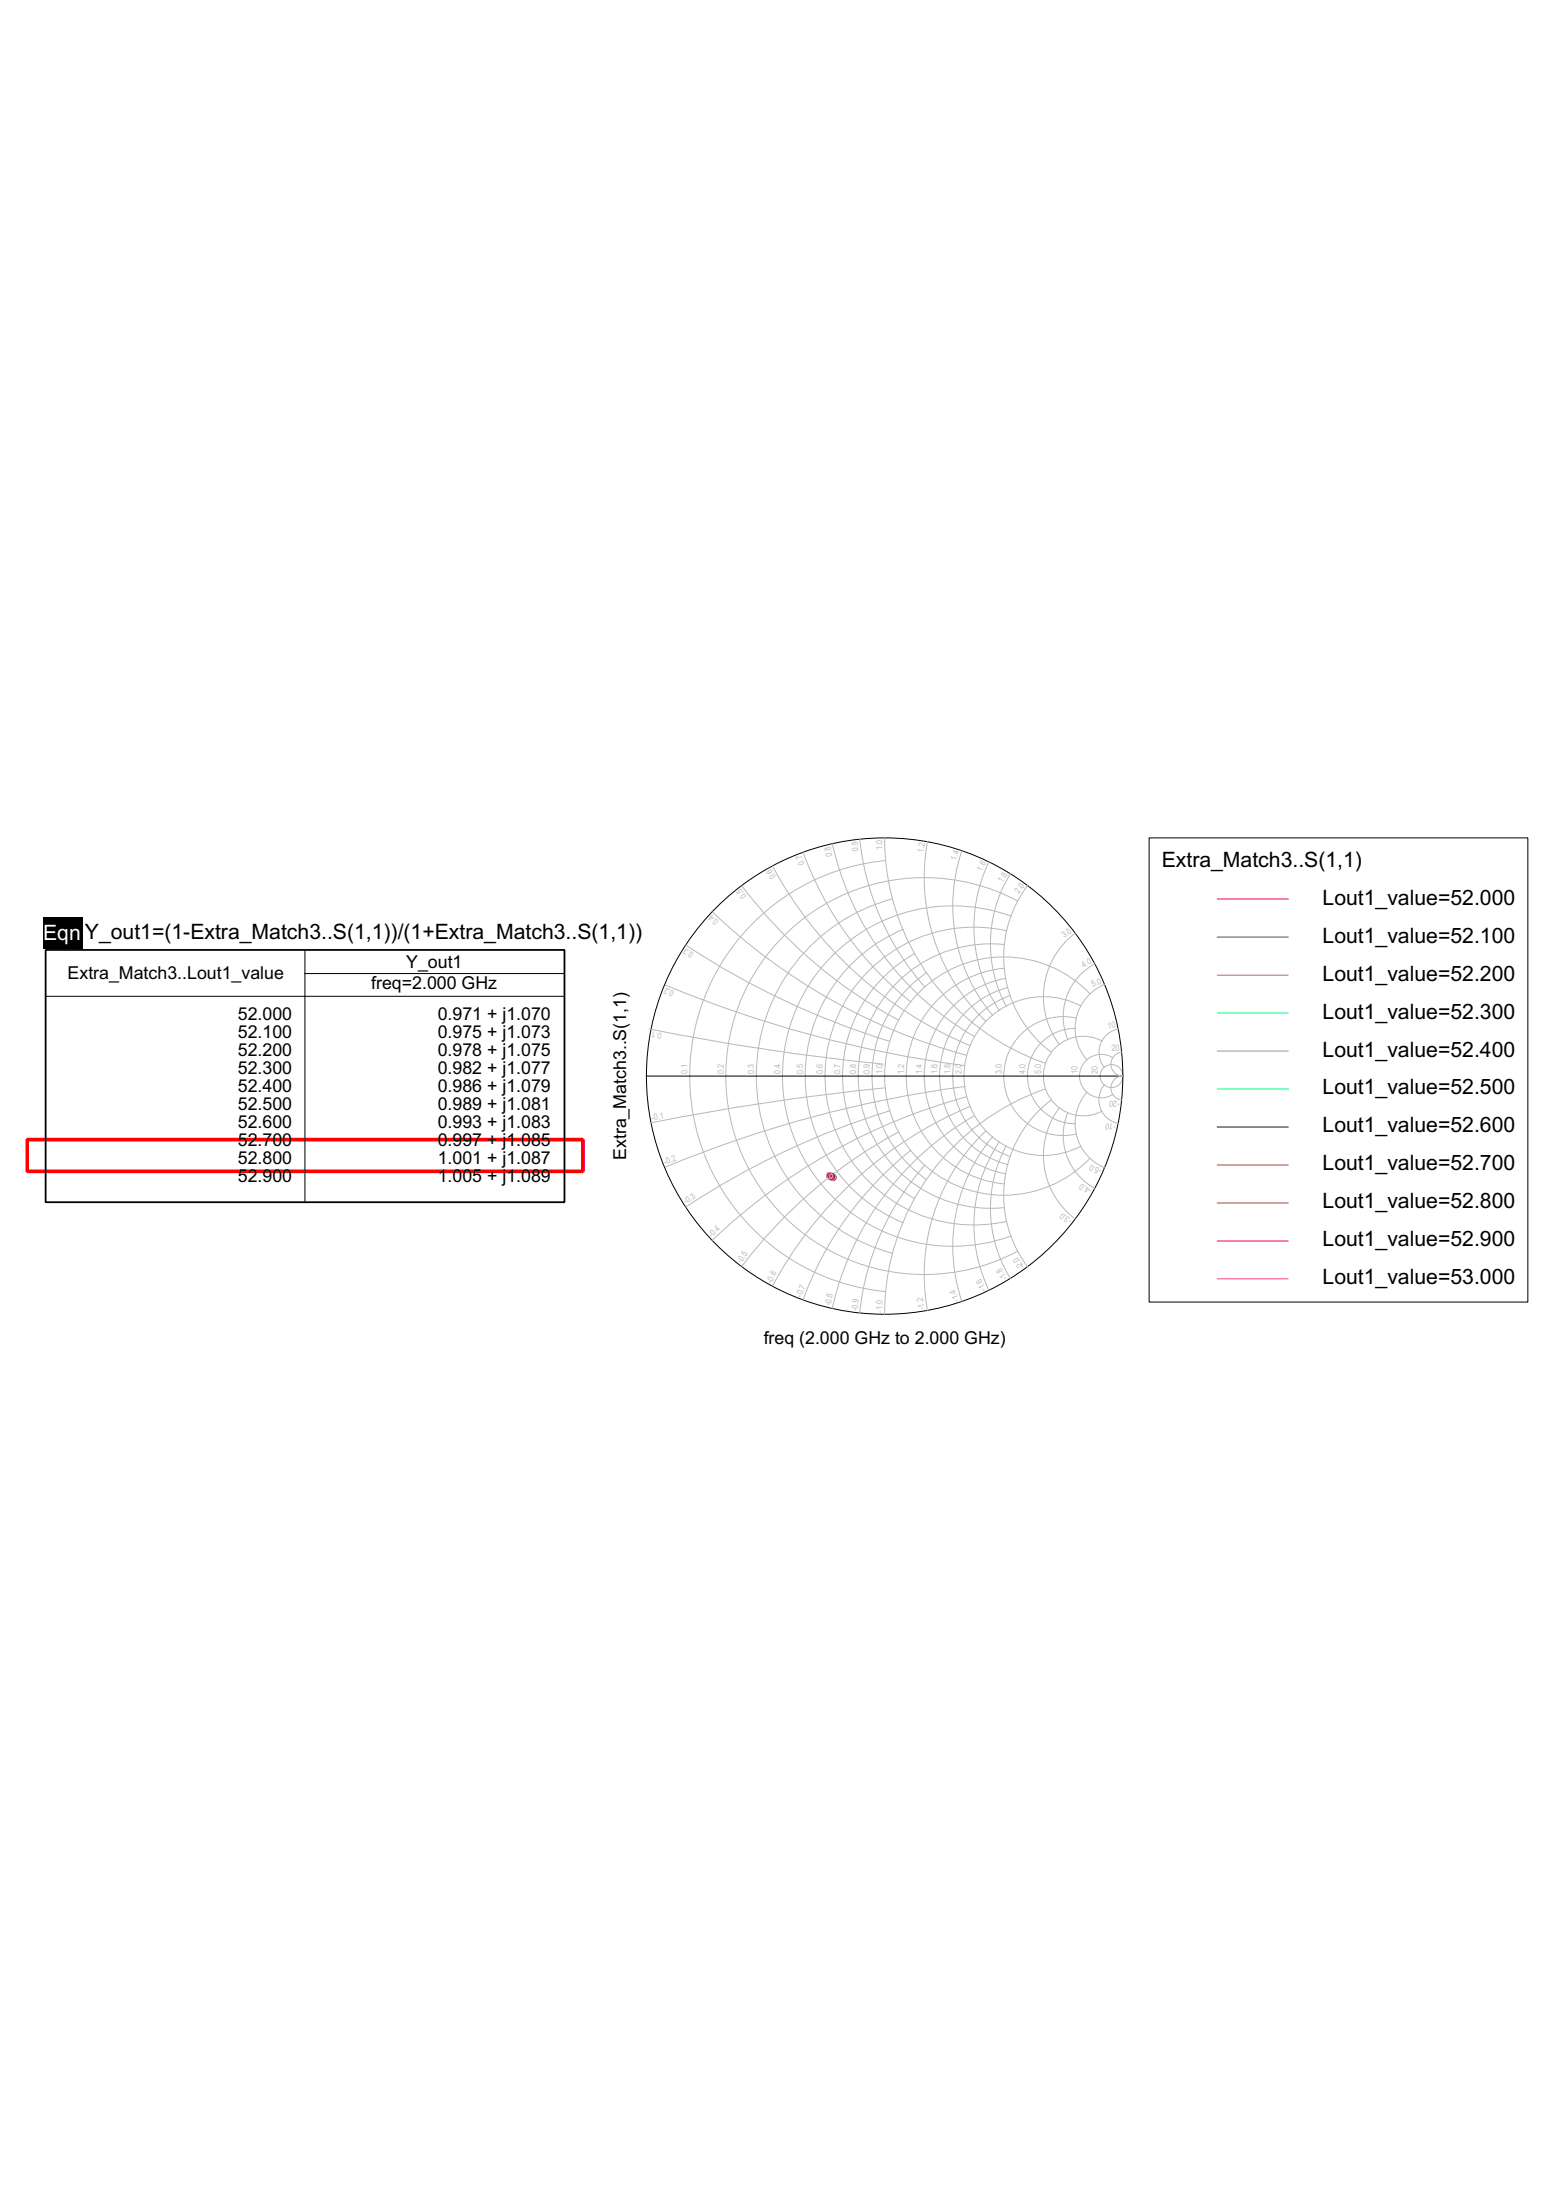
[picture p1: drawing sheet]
<svg xmlns="http://www.w3.org/2000/svg" width="210mm" height="297mm" viewBox="0 0 210 297" stroke-linecap="round" stroke-linejoin="round" font-family="sans-serif">
<path d="M3.7 153.9h75v4.3h-75z" fill="none" stroke="#f00" stroke-width=".48"/>
<path d="M5.8 123.9h5.4v4.2h-5.4z" fill="#000"/>
<path d="M6.2 128.3h70v34h-70z" fill="none" stroke="#000" stroke-width=".24"/>
<g fill="none" stroke="#000" stroke-width=".13">
<path d="M6.3 134.5h69.8M41.2 128.4v33.8M41.2 131.4h34.9M87.3 145.3h64.3"/>
<circle cx="119.4" cy="145.3" r="32.2"/>
</g>
<g fill="none" stroke="#b8b8b8" stroke-width=".13">
<path d="M100.2 119.6a64.6 64.6 0 0 0 21.1 18.1M104.3 117a53.8 53.8 0 0 0 26.6 24.2M108.4 115.1a46 46 0 0 0 14.5 20.2M112.4 113.9a40.3 40.3 0 0 0 19.1 26.1M116.1 113.3a35.6 35.6 0 0 0 8.7 19.9M119.4 113.1a32.2 32.2 0 0 0 21.7 30.5M119.5 116.2a29.2 29.2 0 0 0-26.4 29.1 29.2 29.2 0 0 0 26.4 29.1M125.2 113.6a26.8 26.8 0 0 0 7.9 24.3M129.8 114.9a23 23 0 0 0 4.2 22.2M133.5 116.4a20.1 20.1 0 0 0 1.4 20M136.4 118a17.9 17.9 0 0 0-.6 17.8M138.7 119.6a16.1 16.1 0 0 0 3.2 22.5"/>
<path d="M87.6 138.9a321 321 0 0 0 31.6 4.8M89.8 133a159.6 159.6 0 0 0 40.4 10.9M92.6 127.6a106.7 106.7 0 0 0 27.5 13M96.2 123.2a80.2 80.2 0 0 0 34.3 19.3M120.5 121.4a24.8 24.8 0 0 0-18.4 23.9 24.8 24.8 0 0 0 18.4 23.9M121.9 125.5a21.4 21.4 0 0 0-13.2 19.8 21.4 21.4 0 0 0 13.2 19.8M123.4 128.8a18.9 18.9 0 0 0 0 33M125.1 131.3a16.9 16.9 0 0 0 0 27.9M135.6 130.7a14.6 14.6 0 0 0-13.3 14.6 14.6 14.6 0 0 0 13.2 14.6M135.6 127.5a17.9 17.9 0 0 0-19.8 17.8 17.9 17.9 0 0 0 19.8 17.7M135.7 132.1a13.4 13.4 0 0 0-10.9 13.2 13.4 13.4 0 0 0 10.9 13.2M135.9 125.7a20.1 20.1 0 0 0-24.5 19.6 20.1 20.1 0 0 0 24.5 19.6"/>
<path d="M136 133.3a12.4 12.4 0 0 0-9.2 12 12.4 12.4 0 0 0 9.2 11.9M136.4 134.4a11.5 11.5 0 0 0-7.8 10.9 11.5 11.5 0 0 0 7.7 10.8M136.5 123.7a23 23 0 0 0-30.9 21.6 23 23 0 0 0 30.9 21.6M137.4 121.6a26.8 26.8 0 0 0-39.4 23.7 26.8 26.8 0 0 0 39.4 23.6M145.1 126a10.7 10.7 0 0 0-2.1 15M145.1 138.9a6.4 6.4 0 0 0-6.4 6.4 6.4 6.4 0 0 0 6.4 6.4M145.3 137.5a8 8 0 0 0-9.8 7.8 8 8 0 0 0 9.8 7.8M145.9 135.8a10.7 10.7 0 0 0-15.8 9.5 10.7 10.7 0 0 0 15.8 9.5M147.1 134.2a16.1 16.1 0 0 0-22.9-.4 16.1 16.1 0 0 0 0 23 16.1 16.1 0 0 0 22.9-.4M147.8 130.1a8.1 8.1 0 0 0-3.7 10.3M149.1 132.9a6.4 6.4 0 0 0-2.4 10.2M150.9 138.9a3.2 3.2 0 0 0-1.8 5.2"/>
<path d="M119.3 146.9a321.2 321.2 0 0 0-31.6 4.7M120.1 150a106.7 106.7 0 0 0-27.5 13M121.3 152.8a64.6 64.6 0 0 0-21.1 18.1M122.9 155.3a46 46 0 0 0-14.5 20.2M124.8 157.3a35.6 35.6 0 0 0-8.8 19.9M130.2 146.7a159.7 159.7 0 0 0-40.4 10.9M130.5 148.1a80.3 80.3 0 0 0-34.3 19.3M130.9 149.4a53.8 53.8 0 0 0-26.6 24.2M131.5 150.6a40.3 40.3 0 0 0-19.2 26M133.1 152.7a26.8 26.8 0 0 0-7.9 24.2M134 153.5a23 23 0 0 0-4.2 22.2M134.9 154.2a20.1 20.1 0 0 0-1.4 20"/>
<path d="M135.8 154.7a17.9 17.9 0 0 0 .6 17.9M141.1 147a32.2 32.2 0 0 0-21.7 30.4M141.9 148.5a16.1 16.1 0 0 0-3.2 22.5M143 149.6a10.7 10.7 0 0 0 2.1 15M144.1 150.2a8.1 8.1 0 0 0 3.7 10.2M146.7 147.5a6.4 6.4 0 0 0 2.4 10.2M148.7 140.6a5.4 5.4 0 0 0-7.9 4.7 5.4 5.4 0 0 0 7.9 4.7M149.1 146.5a3.2 3.2 0 0 0 1.8 5.2M150.2 142.8a2.93 2.93 0 0 0-4.5 2.5 2.93 2.93 0 0 0 4.5 2.5M151.4 142.1a1.61 1.61 0 0 0-1.4 1.7 1.61 1.61 0 0 0 1.6 1.5 1.61 1.61 0 0 0-1.6 1.5 1.61 1.61 0 0 0 1.4 1.7"/>
<circle cx="150" cy="145.3" r="1.54"/>
</g>
<circle cx="112.4" cy="159" r=".14" fill="#f00"/>
<circle cx="112.4" cy="159" r=".43" fill="none" stroke="#f00" stroke-width=".13"/>
<circle cx="112.4" cy="158.9" r=".14" fill="#00f"/>
<circle cx="112.4" cy="158.9" r=".43" fill="none" stroke="#00f" stroke-width=".13"/>
<circle cx="112.4" cy="158.9" r=".14" fill="#f0f"/>
<circle cx="112.4" cy="158.9" r=".43" fill="none" stroke="#f0f" stroke-width=".13"/>
<circle cx="112.3" cy="158.9" r=".14" fill="#0ff"/>
<circle cx="112.3" cy="158.9" r=".43" fill="none" stroke="#0ff" stroke-width=".13"/>
<circle cx="112.3" cy="158.9" r=".14" fill="#7b68ee"/>
<circle cx="112.3" cy="158.9" r=".43" fill="none" stroke="#7b68ee" stroke-width=".13"/>
<circle cx="112.2" cy="158.9" r=".14" fill="#0f0"/>
<circle cx="112.2" cy="158.9" r=".43" fill="none" stroke="#0f0" stroke-width=".13"/>
<circle cx="112.2" cy="158.8" r=".14" fill="#006400"/>
<circle cx="112.2" cy="158.8" r=".43" fill="none" stroke="#006400" stroke-width=".13"/>
<circle cx="112.1" cy="158.8" r=".14" fill="#cd5c5c"/>
<circle cx="112.1" cy="158.8" r=".43" fill="none" stroke="#cd5c5c" stroke-width=".13"/>
<circle cx="112.1" cy="158.8" r=".14" fill="#a0522d"/>
<circle cx="112.1" cy="158.8" r=".43" fill="none" stroke="#a0522d" stroke-width=".13"/>
<circle cx="112" cy="158.8" r=".14" fill="#ff1493"/>
<circle cx="112" cy="158.8" r=".43" fill="none" stroke="#ff1493" stroke-width=".13"/>
<circle cx="112" cy="158.7" r=".14" fill="#f0f"/>
<g fill="none" stroke="#f0f" stroke-width=".13">
<path d="M164.3 131.7h9.6M164.3 172.7h9.6"/>
<circle cx="112" cy="158.7" r=".43"/>
</g>
<path d="M164.3 121.4h9.6" fill="none" stroke="#f00" stroke-width=".13"/>
<path d="M164.3 126.5h9.6" fill="none" stroke="#00f" stroke-width=".13"/>
<path d="M164.3 136.8h9.6" fill="none" stroke="#0ff" stroke-width=".13"/>
<path d="M164.3 141.9h9.6" fill="none" stroke="#7b68ee" stroke-width=".13"/>
<path d="M164.3 147h9.6" fill="none" stroke="#0f0" stroke-width=".13"/>
<path d="M164.3 152.2h9.6" fill="none" stroke="#006400" stroke-width=".13"/>
<path d="M164.3 157.3h9.6" fill="none" stroke="#cd5c5c" stroke-width=".13"/>
<path d="M164.3 162.4h9.6" fill="none" stroke="#a0522d" stroke-width=".13"/>
<path d="M164.3 167.6h9.6" fill="none" stroke="#ff1493" stroke-width=".13"/>
<path d="M155.1 113.1h51.1v62.7h-51.1z" fill="none" stroke="#000" stroke-width=".13"/>
<g font-size="2.9">
<text x="156.8" y="117">Extra_Match3..S(1,1)</text>
<text x="178.5" y="122.1">Lout1_value=52.000</text>
<text x="11.5" y="126.7">Y_out1=(1-Extra_Match3..S(1,1))/(1+Extra_Match3..S(1,1))</text>
<text x="178.5" y="127.3">Lout1_value=52.100</text>
<text x="178.5" y="132.4">Lout1_value=52.200</text>
<text x="178.5" y="137.5">Lout1_value=52.300</text>
<text x="178.5" y="142.6">Lout1_value=52.400</text>
<text x="178.5" y="147.8">Lout1_value=52.500</text>
<text x="178.5" y="152.9">Lout1_value=52.600</text>
<text x="178.5" y="158">Lout1_value=52.700</text>
<text x="178.5" y="163.2">Lout1_value=52.800</text>
<text x="178.5" y="168.3">Lout1_value=52.900</text>
<text x="178.5" y="173.4">Lout1_value=53.000</text>
</g>
<text font-size="2.9" fill="#fff" x="5.8" y="126.9">Eqn</text>
<g font-size="2.4">
<text x="54.8" y="130.6">Y_out1</text>
<text x="9.1" y="132.2">Extra_Match3..Lout1_value</text>
<text x="32.1" y="137.8">52.000</text>
<text x="50.1" y="133.5">freq=2.000 GHz</text>
<text x="59.1" y="137.8">0.971 + j1.070</text>
<text x="32.1" y="140.2">52.100</text>
<text x="32.1" y="142.6">52.200</text>
<text x="59.1" y="140.2">0.975 + j1.073</text>
<text x="59.1" y="142.6">0.978 + j1.075</text>
<text x="32.1" y="145">52.300</text>
<text x="32.1" y="147.5">52.400</text>
<text x="32.1" y="149.9">52.500</text>
<text x="59.1" y="145">0.982 + j1.077</text>
<text x="59.1" y="147.5">0.986 + j1.079</text>
<text x="59.1" y="149.9">0.989 + j1.081</text>
<text x="32.1" y="152.3">52.600</text>
<text x="32.1" y="154.7">52.700</text>
<text x="59.1" y="152.3">0.993 + j1.083</text>
<text x="59.1" y="154.7">0.997 + j1.085</text>
<text x="32.1" y="157.1">52.800</text>
<text x="32.1" y="159.5">52.900</text>
<text x="59.1" y="157.1">1.001 + j1.087</text>
<text x="59.1" y="159.5">1.005 + j1.089</text>
<text x="84.5" y="156.6" transform="rotate(-90 84.5 156.6)">Extra_Match3..S(1,1)</text>
<text x="103.1" y="181.4">freq (2.000 GHz to 2.000 GHz)</text>
</g>
<g font-size="1.2" fill="#b8b8b8">
<text x="104.8" y="118.4" transform="rotate(-118 104.8 118.4)">0.6</text>
<text x="108.6" y="116.6" transform="rotate(-110 108.6 116.6)">0.7</text>
<text x="112.4" y="115.5" transform="rotate(-103 112.4 115.5)">0.8</text>
<text x="115.9" y="114.9" transform="rotate(-96 115.9 114.9)">0.9</text>
<text x="119.1" y="114.7" transform="rotate(-90 119.1 114.7)">1.0</text>
<text x="124.6" y="115.2" transform="rotate(-80 124.6 115.2)">1.2</text>
<text x="129.1" y="116.3" transform="rotate(-71 129.1 116.3)">1.4</text>
<text x="132.6" y="117.7" transform="rotate(-64 132.6 117.7)">1.6</text>
<text x="135.3" y="119.2" transform="rotate(-58 135.3 119.2)">1.8</text>
<text x="97.1" y="124.4" transform="rotate(-136 97.1 124.4)">0.4</text>
<text x="100.8" y="121" transform="rotate(-127 100.8 121)">0.5</text>
<text x="137.5" y="120.7" transform="rotate(-53 137.5 120.7)">2.0</text>
<text x="93.7" y="128.7" transform="rotate(-147 93.7 128.7)">0.3</text>
<text x="143.7" y="126.7" transform="rotate(-37 143.7 126.7)">3.0</text>
<text x="146.3" y="130.6" transform="rotate(-28 146.3 130.6)">4.0</text>
<text x="91.1" y="133.8" transform="rotate(-157 91.1 133.8)">0.2</text>
<text x="147.5" y="133.3" transform="rotate(-23 147.5 133.3)">5.0</text>
<text x="89.4" y="139.5" transform="rotate(-169 89.4 139.5)">0.1</text>
<text x="149.6" y="138.9" transform="rotate(-11 149.6 138.9)">10</text>
<text x="150.1" y="141.9" transform="rotate(-6 150.1 141.9)">20</text>
<text x="92.8" y="145.1" transform="rotate(-90 92.8 145.1)">0.1</text>
<text x="97.7" y="145.1" transform="rotate(-90 97.7 145.1)">0.2</text>
<text x="101.8" y="145.1" transform="rotate(-90 101.8 145.1)">0.3</text>
<text x="105.3" y="145.1" transform="rotate(-90 105.3 145.1)">0.4</text>
<text x="108.4" y="145.1" transform="rotate(-90 108.4 145.1)">0.5</text>
<text x="111.1" y="145.1" transform="rotate(-90 111.1 145.1)">0.6</text>
<text x="113.5" y="145.1" transform="rotate(-90 113.5 145.1)">0.7</text>
<text x="115.6" y="145.1" transform="rotate(-90 115.6 145.1)">0.8</text>
<text x="117.4" y="145.1" transform="rotate(-90 117.4 145.1)">0.9</text>
<text x="119.1" y="145.1" transform="rotate(-90 119.1 145.1)">1.0</text>
<text x="122" y="145.1" transform="rotate(-90 122 145.1)">1.2</text>
<text x="124.5" y="145.1" transform="rotate(-90 124.5 145.1)">1.4</text>
<text x="126.6" y="145.1" transform="rotate(-90 126.6 145.1)">1.6</text>
<text x="128.3" y="145.1" transform="rotate(-90 128.3 145.1)">1.8</text>
<text x="129.8" y="145.1" transform="rotate(-90 129.8 145.1)">2.0</text>
<text x="135.2" y="145.1" transform="rotate(-90 135.2 145.1)">3.0</text>
<text x="138.4" y="145.1" transform="rotate(-90 138.4 145.1)">4.0</text>
<text x="140.6" y="145.1" transform="rotate(-90 140.6 145.1)">5.0</text>
<text x="145.4" y="145.1" transform="rotate(-90 145.4 145.1)">10</text>
<text x="148.2" y="145.1" transform="rotate(-90 148.2 145.1)">20</text>
<text x="151.1" y="148.7" transform="rotate(-174 151.1 148.7)">-20</text>
<text x="88" y="151.3" transform="rotate(-11 88 151.3)">-0.1</text>
<text x="150.7" y="151.9" transform="rotate(-169 150.7 151.9)">-10</text>
<text x="89.8" y="157.3" transform="rotate(-23 89.8 157.3)">-0.2</text>
<text x="147.4" y="160.6" transform="rotate(-152 147.4 160.6)">-4.0</text>
<text x="148.8" y="157.8" transform="rotate(-157 148.8 157.8)">-5.0</text>
<text x="92.6" y="162.6" transform="rotate(-33 92.6 162.6)">-0.3</text>
<text x="96.1" y="167.1" transform="rotate(-44 96.1 167.1)">-0.4</text>
<text x="144.8" y="164.7" transform="rotate(-143 144.8 164.7)">-3.0</text>
<text x="100" y="170.7" transform="rotate(-53 100 170.7)">-0.5</text>
<text x="104.1" y="173.3" transform="rotate(-62 104.1 173.3)">-0.6</text>
<text x="136" y="172.6" transform="rotate(-122 136 172.6)">-1.8</text>
<text x="138.3" y="171" transform="rotate(-127 138.3 171)">-2.0</text>
<text x="108.2" y="175.2" transform="rotate(-70 108.2 175.2)">-0.7</text>
<text x="112.1" y="176.4" transform="rotate(-77 112.1 176.4)">-0.8</text>
<text x="115.8" y="177" transform="rotate(-84 115.8 177)">-0.9</text>
<text x="119.1" y="177.2" transform="rotate(-90 119.1 177.2)">-1.0</text>
<text x="124.9" y="176.8" transform="rotate(-100 124.9 176.8)">-1.2</text>
<text x="129.5" y="175.6" transform="rotate(-109 129.5 175.6)">-1.4</text>
<text x="133.2" y="174.1" transform="rotate(-116 133.2 174.1)">-1.6</text>
</g>
</svg>
